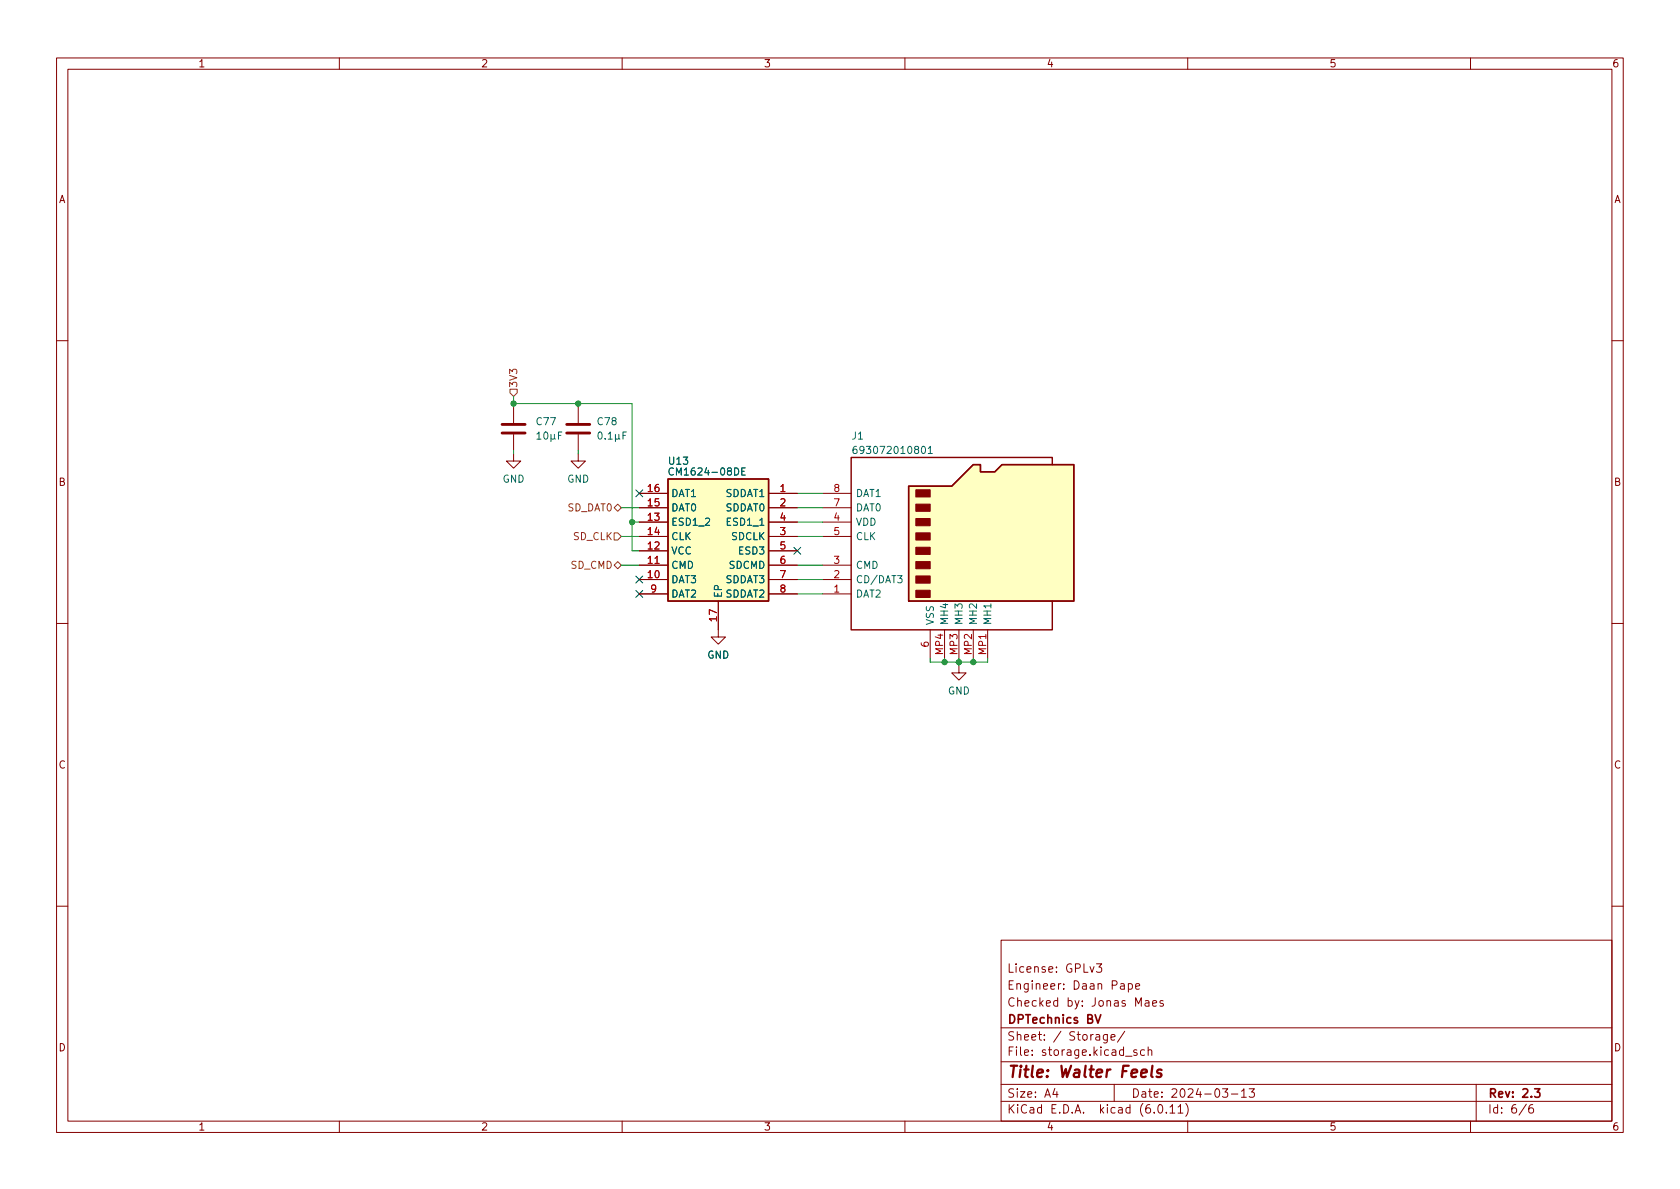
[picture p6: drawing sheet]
(kicad_sch (version 20211123) (generator eeschema)

 (paper "A4")

 (title_block
  (title "Walter Feels")
  (date "2024-03-13")
  (rev "2.3")
  (company "DPTechnics BV")
  (comment 1 "Checked by: Jonas Maes")
  (comment 2 "Engineer: Daan Pape")
  (comment 3 "License: GPLv3"))

 (lib_symbols
  (symbol "693072010801:693072010801" (pin_names (offset 0.762)) (in_bom yes) (on_board yes)
   (property "Reference" "J" (id 0) (at 0 29.21 0) (effects (font (size 1.27 1.27)) (justify left)))
   (property "Value" "693072010801" (id 1) (at 0 27.305 0) (effects (font (size 1.27 1.27)) (justify left)))
   (property "Footprint" "693072010801:693072010801" (id 2) (at 50.8 13.97 0) (effects (font (size 1.27 1.27)) (justify left) hide))
   (property "Datasheet" "https://www.we-online.de/katalog/datasheet/693072010801.pdf" (id 3) (at 50.8 12.065 0) (effects (font (size 1.27 1.27)) (justify left) hide))
   (property "JLCPCB" "C9900019763" (id 4) (at 57.15 15.875 0) (effects (font (size 1.27 1.27)) hide))
   (property "PAGE" "" (id 5) (at 0 4.445 0) (effects (font (size 1.27 1.27)) hide))
   (symbol "693072010801_0_0"
    (pin passive line (at -5.08 1.905 0) (length 5.08) (name "DAT2" (effects (font (size 1.27 1.27)))) (number "1" (effects (font (size 1.27 1.27)))))
    (pin passive line (at -5.08 4.445 0) (length 5.08) (name "CD/DAT3" (effects (font (size 1.27 1.27)))) (number "2" (effects (font (size 1.27 1.27)))))
    (pin passive line (at -5.08 6.985 0) (length 5.08) (name "CMD" (effects (font (size 1.27 1.27)))) (number "3" (effects (font (size 1.27 1.27)))))
    (pin passive line (at -5.08 14.605 0) (length 5.08) (name "VDD" (effects (font (size 1.27 1.27)))) (number "4" (effects (font (size 1.27 1.27)))))
    (pin passive line (at -5.08 12.065 0) (length 5.08) (name "CLK" (effects (font (size 1.27 1.27)))) (number "5" (effects (font (size 1.27 1.27)))))
    (pin passive line (at 13.97 -9.525 90) (length 5.08) (name "VSS" (effects (font (size 1.27 1.27)))) (number "6" (effects (font (size 1.27 1.27)))))
    (pin passive line (at -5.08 17.145 0) (length 5.08) (name "DAT0" (effects (font (size 1.27 1.27)))) (number "7" (effects (font (size 1.27 1.27)))))
    (pin passive line (at -5.08 19.685 0) (length 5.08) (name "DAT1" (effects (font (size 1.27 1.27)))) (number "8" (effects (font (size 1.27 1.27)))))
    (pin passive line (at 24.13 -9.525 90) (length 5.08) (name "MH1" (effects (font (size 1.27 1.27)))) (number "MP1" (effects (font (size 1.27 1.27)))))
    (pin passive line (at 21.59 -9.525 90) (length 5.08) (name "MH2" (effects (font (size 1.27 1.27)))) (number "MP2" (effects (font (size 1.27 1.27)))))
    (pin passive line (at 19.05 -9.525 90) (length 5.08) (name "MH3" (effects (font (size 1.27 1.27)))) (number "MP3" (effects (font (size 1.27 1.27)))))
    (pin passive line (at 16.51 -9.525 90) (length 5.08) (name "MH4" (effects (font (size 1.27 1.27)))) (number "MP4" (effects (font (size 1.27 1.27))))))
   (symbol "693072010801_0_1"
    (polyline (pts (xy 35.56 24.765) (xy 35.56 26.035) (xy 0 26.035) (xy 0 -4.445) (xy 35.56 -4.445) (xy 35.56 0.635)) (stroke (width 0.254) (type default) (color 0 0 0 0)) (fill (type none)))
    (polyline (pts (xy 10.16 0.635) (xy 10.16 20.955) (xy 17.78 20.955) (xy 21.59 24.765) (xy 22.86 24.765) (xy 22.86 23.495) (xy 25.4 23.495) (xy 26.67 24.765) (xy 39.37 24.765) (xy 39.37 0.635) (xy 10.16 0.635)) (stroke (width 0.254) (type default) (color 0 0 0 0)) (fill (type background)))
    (rectangle (start 11.43 2.54) (end 13.97 1.27) (stroke (width 0) (type default) (color 0 0 0 0)) (fill (type outline)))
    (rectangle (start 11.43 5.08) (end 13.97 3.81) (stroke (width 0) (type default) (color 0 0 0 0)) (fill (type outline)))
    (rectangle (start 11.43 7.62) (end 13.97 6.35) (stroke (width 0) (type default) (color 0 0 0 0)) (fill (type outline)))
    (rectangle (start 11.43 10.16) (end 13.97 8.89) (stroke (width 0) (type default) (color 0 0 0 0)) (fill (type outline)))
    (rectangle (start 11.43 12.7) (end 13.97 11.43) (stroke (width 0) (type default) (color 0 0 0 0)) (fill (type outline)))
    (rectangle (start 11.43 15.24) (end 13.97 13.97) (stroke (width 0) (type default) (color 0 0 0 0)) (fill (type outline)))
    (rectangle (start 11.43 17.78) (end 13.97 16.51) (stroke (width 0) (type default) (color 0 0 0 0)) (fill (type outline)))
    (rectangle (start 11.43 20.32) (end 13.97 19.05) (stroke (width 0) (type default) (color 0 0 0 0)) (fill (type outline)))))
  (symbol "CM1624-08DE:CM1624-08DE" (in_bom yes) (on_board yes)
   (property "Reference" "IC" (id 0) (at 1.27 7.62 0) (effects (font (size 1.27 1.27)) (justify left)))
   (property "Value" "CM1624-08DE" (id 1) (at 1.27 5.08 0) (effects (font (size 1.27 1.27)) (justify left)))
   (property "Footprint" "LIB_CM1624-08DE:SON40P135X330X55-17N" (id 2) (at 24.13 11.43 0) (effects (font (size 1.27 1.27)) hide))
   (property "Datasheet" "" (id 3) (at -13.97 1.27 0) (effects (font (size 1.27 1.27)) hide))
   (symbol "CM1624-08DE_1_1"
    (rectangle (start -8.89 3.81) (end 8.89 -17.78) (stroke (width 0.254) (type default) (color 0 0 0 0)) (fill (type background)))
    (pin passive line (at -13.97 1.27 0) (length 5.08) (name "SDDAT1" (effects (font (size 1.27 1.27)))) (number "1" (effects (font (size 1.27 1.27)))))
    (pin passive line (at 13.97 -13.97 180) (length 5.08) (name "DAT3" (effects (font (size 1.27 1.27)))) (number "10" (effects (font (size 1.27 1.27)))))
    (pin passive line (at 13.97 -11.43 180) (length 5.08) (name "CMD" (effects (font (size 1.27 1.27)))) (number "11" (effects (font (size 1.27 1.27)))))
    (pin passive line (at 13.97 -8.89 180) (length 5.08) (name "VCC" (effects (font (size 1.27 1.27)))) (number "12" (effects (font (size 1.27 1.27)))))
    (pin passive line (at 13.97 -3.81 180) (length 5.08) (name "ESD1_2" (effects (font (size 1.27 1.27)))) (number "13" (effects (font (size 1.27 1.27)))))
    (pin passive line (at 13.97 -6.35 180) (length 5.08) (name "CLK" (effects (font (size 1.27 1.27)))) (number "14" (effects (font (size 1.27 1.27)))))
    (pin passive line (at 13.97 -1.27 180) (length 5.08) (name "DAT0" (effects (font (size 1.27 1.27)))) (number "15" (effects (font (size 1.27 1.27)))))
    (pin passive line (at 13.97 1.27 180) (length 5.08) (name "DAT1" (effects (font (size 1.27 1.27)))) (number "16" (effects (font (size 1.27 1.27)))))
    (pin passive line (at 0 -22.86 90) (length 5.08) (name "EP" (effects (font (size 1.27 1.27)))) (number "17" (effects (font (size 1.27 1.27)))))
    (pin passive line (at -13.97 -1.27 0) (length 5.08) (name "SDDAT0" (effects (font (size 1.27 1.27)))) (number "2" (effects (font (size 1.27 1.27)))))
    (pin passive line (at -13.97 -6.35 0) (length 5.08) (name "SDCLK" (effects (font (size 1.27 1.27)))) (number "3" (effects (font (size 1.27 1.27)))))
    (pin passive line (at -13.97 -3.81 0) (length 5.08) (name "ESD1_1" (effects (font (size 1.27 1.27)))) (number "4" (effects (font (size 1.27 1.27)))))
    (pin passive line (at -13.97 -8.89 0) (length 5.08) (name "ESD3" (effects (font (size 1.27 1.27)))) (number "5" (effects (font (size 1.27 1.27)))))
    (pin passive line (at -13.97 -11.43 0) (length 5.08) (name "SDCMD" (effects (font (size 1.27 1.27)))) (number "6" (effects (font (size 1.27 1.27)))))
    (pin passive line (at -13.97 -13.97 0) (length 5.08) (name "SDDAT3" (effects (font (size 1.27 1.27)))) (number "7" (effects (font (size 1.27 1.27)))))
    (pin passive line (at -13.97 -16.51 0) (length 5.08) (name "SDDAT2" (effects (font (size 1.27 1.27)))) (number "8" (effects (font (size 1.27 1.27)))))
    (pin passive line (at 13.97 -16.51 180) (length 5.08) (name "DAT2" (effects (font (size 1.27 1.27)))) (number "9" (effects (font (size 1.27 1.27)))))))
  (symbol "Device:C" (pin_numbers hide) (pin_names (offset 0.254)) (in_bom yes) (on_board yes)
   (property "Reference" "C" (id 0) (at 0.635 2.54 0) (effects (font (size 1.27 1.27)) (justify left)))
   (property "Value" "C" (id 1) (at 0.635 -2.54 0) (effects (font (size 1.27 1.27)) (justify left)))
   (property "Footprint" "" (id 2) (at 0.9652 -3.81 0) (effects (font (size 1.27 1.27)) hide))
   (property "Datasheet" "~" (id 3) (at 0 0 0) (effects (font (size 1.27 1.27)) hide))
   (symbol "C_0_1"
    (polyline (pts (xy -2.032 -0.762) (xy 2.032 -0.762)) (stroke (width 0.508) (type default) (color 0 0 0 0)) (fill (type none)))
    (polyline (pts (xy -2.032 0.762) (xy 2.032 0.762)) (stroke (width 0.508) (type default) (color 0 0 0 0)) (fill (type none))))
   (symbol "C_1_1"
    (pin passive line (at 0 3.81 270) (length 2.794) (name "~" (effects (font (size 1.27 1.27)))) (number "1" (effects (font (size 1.27 1.27)))))
    (pin passive line (at 0 -3.81 90) (length 2.794) (name "~" (effects (font (size 1.27 1.27)))) (number "2" (effects (font (size 1.27 1.27)))))))
  (symbol "power:GND" (power) (pin_names (offset 0)) (in_bom yes) (on_board yes)
   (property "Reference" "#PWR" (id 0) (at 0 -6.35 0) (effects (font (size 1.27 1.27)) hide))
   (property "Value" "GND" (id 1) (at 0 -3.81 0) (effects (font (size 1.27 1.27))))
   (property "Footprint" "" (id 2) (at 0 0 0) (effects (font (size 1.27 1.27)) hide))
   (property "Datasheet" "" (id 3) (at 0 0 0) (effects (font (size 1.27 1.27)) hide))
   (symbol "GND_0_1"
    (polyline (pts (xy 0 0) (xy 0 -1.27) (xy 1.27 -1.27) (xy 0 -2.54) (xy -1.27 -1.27) (xy 0 -1.27)) (stroke (width 0) (type default) (color 0 0 0 0)) (fill (type none))))
   (symbol "GND_1_1"
    (pin power_in line (at 0 0 270) (length 0) hide (name "GND" (effects (font (size 1.27 1.27)))) (number "1" (effects (font (size 1.27 1.27))))))))

 (junction (at 111.76 92.075) (diameter 0) (color 0 0 0 0))
 (junction (at 169.545 116.84) (diameter 0) (color 0 0 0 0))
 (junction (at 90.805 71.12) (diameter 0) (color 0 0 0 0))
 (junction (at 172.085 116.84) (diameter 0) (color 0 0 0 0))
 (junction (at 102.235 71.12) (diameter 0) (color 0 0 0 0))
 (junction (at 167.005 116.84) (diameter 0) (color 0 0 0 0))

 (no_connect (at 113.03 86.995))
 (no_connect (at 140.97 97.155))
 (no_connect (at 113.03 104.775))
 (no_connect (at 113.03 102.235))

 (wire (pts (xy 140.97 86.995) (xy 145.415 86.995)) (stroke (width 0) (type default) (color 0 0 0 0)))
 (wire (pts (xy 109.855 89.535) (xy 113.03 89.535)) (stroke (width 0) (type default) (color 0 0 0 0)))
 (wire (pts (xy 140.97 102.235) (xy 145.415 102.235)) (stroke (width 0) (type default) (color 0 0 0 0)))
 (wire (pts (xy 140.97 94.615) (xy 145.415 94.615)) (stroke (width 0) (type default) (color 0 0 0 0)))
 (wire (pts (xy 113.03 97.155) (xy 111.76 97.155)) (stroke (width 0) (type default) (color 0 0 0 0)))
 (wire (pts (xy 90.805 71.755) (xy 90.805 71.12)) (stroke (width 0) (type default) (color 0 0 0 0)))
 (wire (pts (xy 164.465 116.84) (xy 167.005 116.84)) (stroke (width 0) (type default) (color 0 0 0 0)))
 (wire (pts (xy 140.97 89.535) (xy 145.415 89.535)) (stroke (width 0) (type default) (color 0 0 0 0)))
 (wire (pts (xy 174.625 116.205) (xy 174.625 116.84)) (stroke (width 0) (type default) (color 0 0 0 0)))
 (wire (pts (xy 102.235 71.12) (xy 111.76 71.12)) (stroke (width 0) (type default) (color 0 0 0 0)))
 (wire (pts (xy 140.97 99.695) (xy 145.415 99.695)) (stroke (width 0) (type default) (color 0 0 0 0)))
 (wire (pts (xy 172.085 116.205) (xy 172.085 116.84)) (stroke (width 0) (type default) (color 0 0 0 0)))
 (wire (pts (xy 109.855 94.615) (xy 113.03 94.615)) (stroke (width 0) (type default) (color 0 0 0 0)))
 (wire (pts (xy 111.76 92.075) (xy 113.03 92.075)) (stroke (width 0) (type default) (color 0 0 0 0)))
 (wire (pts (xy 140.97 104.775) (xy 145.415 104.775)) (stroke (width 0) (type default) (color 0 0 0 0)))
 (wire (pts (xy 90.805 69.85) (xy 90.805 71.12)) (stroke (width 0) (type default) (color 0 0 0 0)))
 (wire (pts (xy 167.005 116.84) (xy 169.545 116.84)) (stroke (width 0) (type default) (color 0 0 0 0)))
 (wire (pts (xy 111.76 97.155) (xy 111.76 92.075)) (stroke (width 0) (type default) (color 0 0 0 0)))
 (wire (pts (xy 164.465 116.205) (xy 164.465 116.84)) (stroke (width 0) (type default) (color 0 0 0 0)))
 (wire (pts (xy 109.855 99.695) (xy 113.03 99.695)) (stroke (width 0) (type default) (color 0 0 0 0)))
 (wire (pts (xy 169.545 116.205) (xy 169.545 116.84)) (stroke (width 0) (type default) (color 0 0 0 0)))
 (wire (pts (xy 169.545 116.84) (xy 172.085 116.84)) (stroke (width 0) (type default) (color 0 0 0 0)))
 (wire (pts (xy 102.235 80.01) (xy 102.235 79.375)) (stroke (width 0) (type default) (color 0 0 0 0)))
 (wire (pts (xy 167.005 116.205) (xy 167.005 116.84)) (stroke (width 0) (type default) (color 0 0 0 0)))
 (wire (pts (xy 102.235 71.755) (xy 102.235 71.12)) (stroke (width 0) (type default) (color 0 0 0 0)))
 (wire (pts (xy 140.97 92.075) (xy 145.415 92.075)) (stroke (width 0) (type default) (color 0 0 0 0)))
 (wire (pts (xy 169.545 116.84) (xy 169.545 117.475)) (stroke (width 0) (type default) (color 0 0 0 0)))
 (wire (pts (xy 90.805 80.01) (xy 90.805 79.375)) (stroke (width 0) (type default) (color 0 0 0 0)))
 (wire (pts (xy 90.805 71.12) (xy 102.235 71.12)) (stroke (width 0) (type default) (color 0 0 0 0)))
 (wire (pts (xy 172.085 116.84) (xy 174.625 116.84)) (stroke (width 0) (type default) (color 0 0 0 0)))
 (wire (pts (xy 111.76 92.075) (xy 111.76 71.12)) (stroke (width 0) (type default) (color 0 0 0 0)))

 (hierarchical_label "SD_DAT0" (shape bidirectional) (at 109.855 89.535 180) (effects (font (size 1.27 1.27)) (justify right)))
 (hierarchical_label "SD_CMD" (shape bidirectional) (at 109.855 99.695 180) (effects (font (size 1.27 1.27)) (justify right)))
 (hierarchical_label "3V3" (shape input) (at 90.805 69.85 90) (effects (font (size 1.27 1.27)) (justify left)))
 (hierarchical_label "SD_CLK" (shape input) (at 109.855 94.615 180) (effects (font (size 1.27 1.27)) (justify right)))

 (symbol (lib_id "power:GND") (at 169.545 117.475 0) (unit 1) (in_bom yes) (on_board yes) (fields_autoplaced)
  (property "Reference" "#PWR0108" (id 0) (at 169.545 123.825 0) (effects (font (size 1.27 1.27)) hide))
  (property "Value" "GND" (id 1) (at 169.545 121.92 0))
  (property "Footprint" "" (id 2) (at 169.545 117.475 0) (effects (font (size 1.27 1.27)) hide))
  (property "Datasheet" "" (id 3) (at 169.545 117.475 0) (effects (font (size 1.27 1.27)) hide)) (pin "1"))

 (symbol (lib_id "693072010801:693072010801") (at 150.495 106.68 0) (unit 1) (in_bom yes) (on_board yes)
  (property "Reference" "J1" (id 0) (at 150.495 76.835 0) (effects (font (size 1.27 1.27)) (justify left)))
  (property "Value" "693072010801" (id 1) (at 150.495 79.375 0) (effects (font (size 1.27 1.27)) (justify left)))
  (property "Footprint" "693072010801:693072010801" (id 2) (at 201.295 92.71 0) (effects (font (size 1.27 1.27)) (justify left) hide))
  (property "Datasheet" "https://www.we-online.de/katalog/datasheet/693072010801.pdf" (id 3) (at 201.295 94.615 0) (effects (font (size 1.27 1.27)) (justify left) hide))
  (property "JLCPCB" "C5912397" (id 4) (at 207.645 90.805 0) (effects (font (size 1.27 1.27)) hide))
  (property "PAGE" "" (id 5) (at 150.495 102.235 0) (effects (font (size 1.27 1.27)) hide)) (pin "1") (pin "2") (pin "3") (pin "4") (pin "5") (pin "6") (pin "7") (pin "8") (pin "MP1") (pin "MP2") (pin "MP3") (pin "MP4"))

 (symbol (lib_id "power:GND") (at 102.235 80.01 0) (unit 1) (in_bom yes) (on_board yes) (fields_autoplaced)
  (property "Reference" "#PWR0111" (id 0) (at 102.235 86.36 0) (effects (font (size 1.27 1.27)) hide))
  (property "Value" "GND" (id 1) (at 102.235 84.455 0))
  (property "Footprint" "" (id 2) (at 102.235 80.01 0) (effects (font (size 1.27 1.27)) hide))
  (property "Datasheet" "" (id 3) (at 102.235 80.01 0) (effects (font (size 1.27 1.27)) hide)) (pin "1"))

 (symbol (lib_id "Device:C") (at 102.235 75.565 0) (unit 1) (in_bom yes) (on_board yes)
  (property "Reference" "C78" (id 0) (at 105.41 74.295 0) (effects (font (size 1.27 1.27)) (justify left)))
  (property "Value" "0.1µF" (id 1) (at 105.41 76.835 0) (effects (font (size 1.27 1.27)) (justify left)))
  (property "Footprint" "Capacitor_SMD:C_0603_1608Metric" (id 2) (at 103.2002 79.375 0) (effects (font (size 1.27 1.27)) hide))
  (property "Datasheet" "~" (id 3) (at 102.235 75.565 0) (effects (font (size 1.27 1.27)) hide))
  (property "JLCPCB" "C14663" (id 4) (at 102.235 75.565 0) (effects (font (size 1.27 1.27)) hide))
  (property "PAGE" "" (id 5) (at 102.235 75.565 0) (effects (font (size 1.27 1.27)) hide)) (pin "1") (pin "2"))

 (symbol (lib_id "power:GND") (at 90.805 80.01 0) (unit 1) (in_bom yes) (on_board yes) (fields_autoplaced)
  (property "Reference" "#PWR0112" (id 0) (at 90.805 86.36 0) (effects (font (size 1.27 1.27)) hide))
  (property "Value" "GND" (id 1) (at 90.805 84.455 0))
  (property "Footprint" "" (id 2) (at 90.805 80.01 0) (effects (font (size 1.27 1.27)) hide))
  (property "Datasheet" "" (id 3) (at 90.805 80.01 0) (effects (font (size 1.27 1.27)) hide)) (pin "1"))

 (symbol (lib_id "Device:C") (at 90.805 75.565 0) (unit 1) (in_bom yes) (on_board yes) (fields_autoplaced)
  (property "Reference" "C77" (id 0) (at 94.615 74.2949 0) (effects (font (size 1.27 1.27)) (justify left)))
  (property "Value" "10µF" (id 1) (at 94.615 76.8349 0) (effects (font (size 1.27 1.27)) (justify left)))
  (property "Footprint" "Capacitor_SMD:C_1206_3216Metric" (id 2) (at 91.7702 79.375 0) (effects (font (size 1.27 1.27)) hide))
  (property "Datasheet" "~" (id 3) (at 90.805 75.565 0) (effects (font (size 1.27 1.27)) hide))
  (property "JLCPCB" "C13585" (id 4) (at 90.805 75.565 0) (effects (font (size 1.27 1.27)) hide))
  (property "PAGE" "" (id 5) (at 90.805 75.565 0) (effects (font (size 1.27 1.27)) hide)) (pin "1") (pin "2"))

 (symbol (lib_id "CM1624-08DE:CM1624-08DE") (at 127 88.265 0) (mirror y) (unit 1) (in_bom yes) (on_board yes)
  (property "Reference" "U13" (id 0) (at 121.92 81.28 0) (effects (font (size 1.27 1.27)) (justify left)))
  (property "Value" "CM1624-08DE" (id 1) (at 132.08 83.185 0) (effects (font (size 1.27 1.27)) (justify left)))
  (property "Footprint" "LIB_CM1624-08DE:SON40P135X330X55-17N" (id 2) (at 127 88.265 0) (effects (font (size 1.27 1.27)) hide))
  (property "Datasheet" "" (id 3) (at 127 88.265 0) (effects (font (size 1.27 1.27)) hide))
  (property "JLCPCB" "C605363" (id 4) (at 127 88.265 0) (effects (font (size 1.27 1.27)) hide)) (pin "1") (pin "10") (pin "11") (pin "12") (pin "13") (pin "14") (pin "15") (pin "16") (pin "17") (pin "2") (pin "3") (pin "4") (pin "5") (pin "6") (pin "7") (pin "8") (pin "9"))

 (symbol (lib_id "power:GND") (at 127 111.125 0) (unit 1) (in_bom yes) (on_board yes) (fields_autoplaced)
  (property "Reference" "#PWR0110" (id 0) (at 127 117.475 0) (effects (font (size 1.27 1.27)) hide))
  (property "Value" "GND" (id 1) (at 127 115.57 0))
  (property "Footprint" "" (id 2) (at 127 111.125 0) (effects (font (size 1.27 1.27)) hide))
  (property "Datasheet" "" (id 3) (at 127 111.125 0) (effects (font (size 1.27 1.27)) hide)) (pin "1")))
